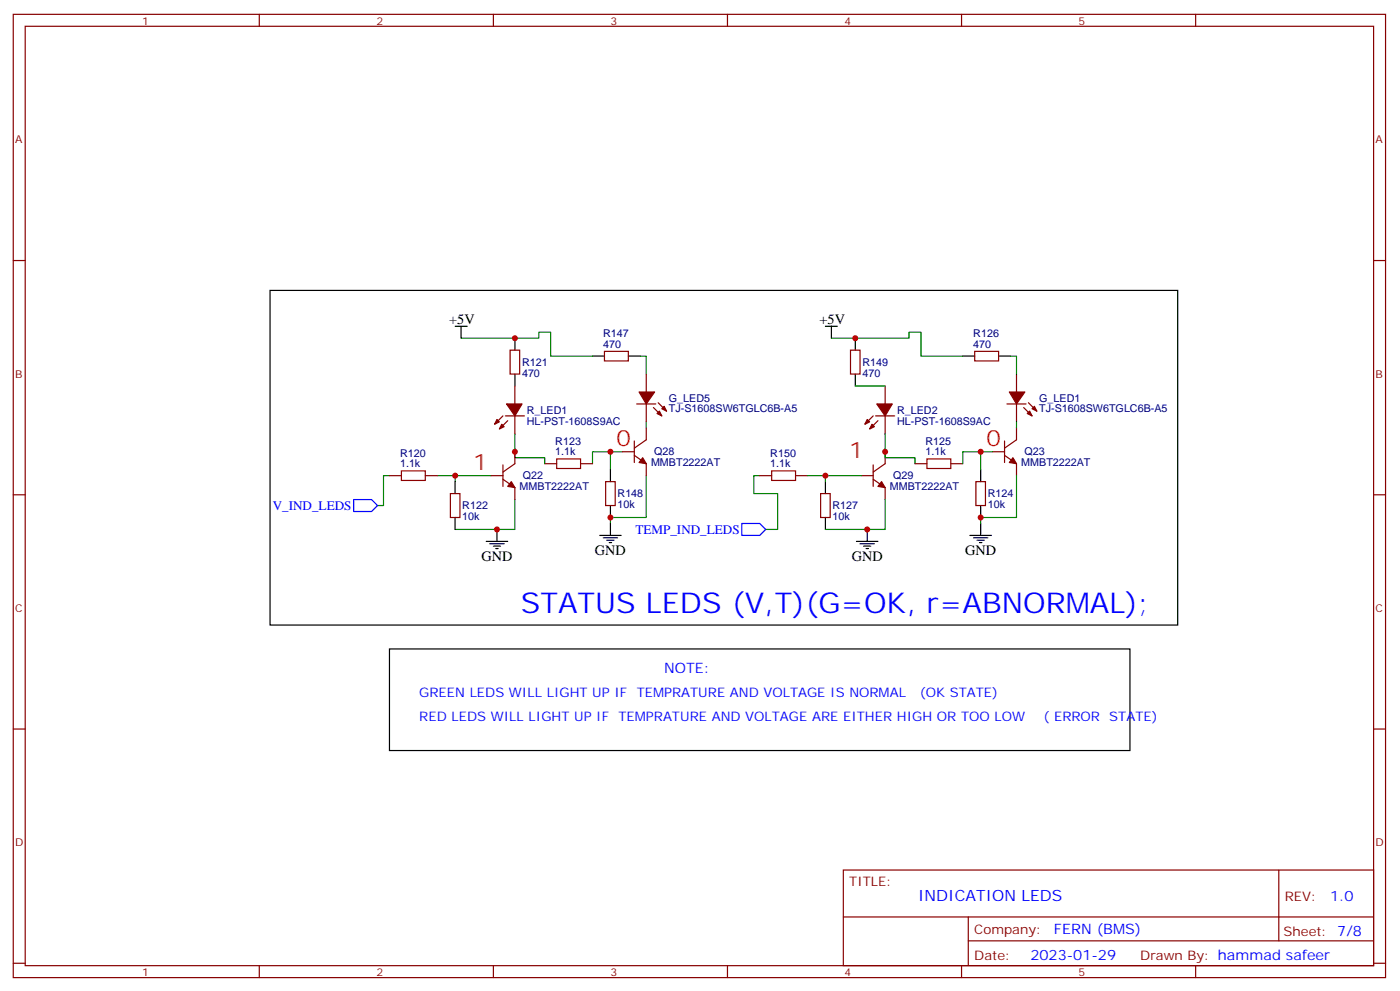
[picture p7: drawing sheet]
<svg xmlns="http://www.w3.org/2000/svg" width="414mm" height="293mm" viewBox="0 0 414 293" stroke-linecap="round" stroke-linejoin="round" font-family="sans-serif">
<g fill="none" stroke="#870000" stroke-width=".35">
<path d="M3.9 4.2h405.4v284.4h-405.4zM7.4 7.8h398.3v277.2h-398.3zM76.6 4.2v3.6M145.7 4.2v3.6M214.9 4.2v3.6M284 4.2v3.6M353.2 4.2v3.6M3.9 76.9h3.5M405.7 76.9h3.6M261.4 113.9v5.3M261.4 122.8v5.3M3.9 146h3.5"/>
<path d="M405.7 146h3.6M3.9 215.2h3.5M405.7 215.2h3.6M249.1 256.8h156.6v28.2h-156.6zM377.7 256.8v20.9M249.1 270.7h156.5M286 277.7h119.6M286 270.7v14.1M3.9 284.3h3.5M76.6 285v3.6M145.7 285v3.6M214.9 285v3.6"/>
<path d="M284 285v3.6M353.2 285v3.6M405.7 284.3h3.6"/>
</g>
<path d="M115 140.4h-1.7v8.8h-1.8M224.4 140.4h-1.8v5.3h7.1v10.6h-3.5" fill="none" stroke="#008700" stroke-width=".35"/>
<path d="M104.5 147.5h5.2l1.8 1.7-1.8 1.8h-5.2zM219.1 154.5h5.3l1.8 1.8-1.8 1.7h-5.3z" fill="none" stroke="#00f" stroke-width=".35"/>
<g fill="#870000" stroke="#870000" stroke-width=".35">
<path d="M257.6 125.2l.7 .7-1.4 .7z"/>
<path d="M256.2 123.8l.7 .7-1.5 .7z"/>
<path d="M259.3 124.2l-1.4 1.4z"/>
<path d="M257.9 122.8l-1.4 1.4z"/>
</g>
<path d="M258.6 122.8h5.7z" fill="#f00" stroke="#870000" stroke-width=".35"/>
<g fill="#870000" stroke="#870000" stroke-width=".35">
<path d="M259 119.2h4.6l-2.2 3.6z"/>
<path d="M260.4 142.2l1 1.7-2.1-.3z"/>
<path d="M299.2 135.1l1 1.8-2.1-.4z"/>
<path d="M303.4 122.1l.7-.7 .7 1.4z"/>
<path d="M305.5 119.9l.7 1.5-1.4-.7z"/>
<path d="M298.1 115.7h4.6l-2.5 3.5z"/>
<path d="M194.1 122.1l.7-.7 .7 1.4z"/>
<path d="M195.5 120.7l.7-.8 .7 1.5z"/>
<path d="M188.8 115.7h4.6l-2.5 3.5z"/>
<path d="M189.8 135.1l1.1 1.8-2.1-.4z"/>
<path d="M151 142.2l1.1 1.7-2.1-.3z"/>
<path d="M148.2 125.2l.7 .7-1.4 .7z"/>
<path d="M146.8 123.8l.7 .7-1.4 .7z"/>
<path d="M150 124.2l-1.4 1.4z"/>
<path d="M148.6 122.8l-1.5 1.4z"/>
</g>
<g fill="none" stroke="#870000" stroke-width=".35">
<path d="M150.7 103.4h2.8v7h-2.8zM152.1 113.9v5.3M178.5 103.7h7.1v2.8h-7.1zM188.1 119.2h5.6M190.9 110.4v5.3M190.9 119.2v5.3M194.4 118.9l2.5 2.5M251.2 103.4h2.8v7h-2.8zM287.9 103.7h7.1v2.8h-7.1zM297.4 119.2h5.7M300.2 110.4v5.3M300.2 119.2v5.3"/>
<path d="M303.8 118.9l2.4 2.5M148.6 137.2v6.4M152.1 122.8v5.3M152.1 133.3v3.6l-3.5 2.4M160.9 136.9h3.5M171.5 136.9h3.5M183.8 133.3h3.6M187.4 134.4l3.5 2.5v3.5M187.4 130.2v6.3M190.9 126.3v3.5l-3.5 2.5M193 120.3l2.5 2.5M257.9 137.2v6.4"/>
<path d="M261.4 133.3v3.6l-3.5 2.4M270.3 136.9h3.5M280.8 136.9h3.6M293.2 133.3h3.5M296.7 134.4l3.5 2.5v3.5M296.7 130.2v6.3M300.2 126.3v3.5l-3.5 2.5M302.4 120.3l2.4 2.5M115 140.4h3.6M125.6 140.4h3.6M133 145.7h2.9v7.1h-2.9zM145 140.4h3.6"/>
<path d="M148.6 141.5l3.5 2.4v3.6M178.9 142.2h2.8v7h-2.8zM224.4 140.4h3.5M235 140.4h3.5M242.4 145.7h2.8v7.1h-2.8zM254.4 140.4h3.5M257.9 141.5l3.5 2.4v3.6M288.3 142.2h2.8v7h-2.8z"/>
</g>
<path d="M118.6 139h7v2.8h-7zM164.4 135.5h7.1v2.8h-7.1zM227.9 139h7.1v2.8h-7.1zM273.8 135.5h7v2.8h-7z" fill="none" stroke="#a10000" stroke-width=".35"/>
<g fill="none" stroke="#000" stroke-width=".35">
<path d="M79.8 85.7h268.1v98.8h-268.1zM134.4 96.3h3.6M136.2 96.3v3.5M152.1 99.8v3.6M243.8 96.3h3.5M245.6 96.3v3.5M252.6 99.8v3.6M152.1 110.4v3.5M175 105.1h3.5M185.6 105.1h3.5M252.6 110.4v3.5M284.4 105.1h3.5"/>
<path d="M295 105.1h3.5M180.3 138.6v3.6M289.7 138.6v3.6M134.4 142.2v3.5M134.4 152.8v3.5M143.6 159.8h6.4M146.8 156.3v3.5M177.1 158h6.4M178.2 158.8h4.2M179.2 159.5h2.2M180.3 149.2v3.6M180.3 154.5v3.5"/>
<path d="M243.8 142.2v3.5M243.8 152.8v3.5M253 159.8h6.3M256.2 156.3v3.5M286.5 158h6.3M287.5 158.8h4.3M288.6 159.5h2.1M289.7 149.2v3.6M289.7 154.5v3.5M144.7 160.5h4.2M145.7 161.2h2.1M146.4 161.9h.7"/>
<path d="M180 160.2h.7M254 160.5h4.3M255.1 161.2h2.1M255.8 161.9h.7M289.3 160.2h.7"/>
</g>
<g fill="none" stroke="#008700" stroke-width=".35">
<path d="M136.2 99.8h22.9v-1.7h3.6v7h12.3M245.6 99.8h22.9v-1.7h3.5v7h12.4M189.1 105.1h1.8v5.3M298.5 105.1h1.7v5.3M152.1 128.1v7h8.8v1.8M180.3 133.3v5.3M183.8 133.3h-8.8v3.6M190.9 124.5v1.8M261.4 128.1v7h8.9v1.8M289.7 133.3v5.3M293.2 133.3h-8.8v3.6M300.2 124.5v1.8"/>
<path d="M129.2 140.4h5.2M145 140.4h-10.6v1.8M152.1 147.5v8.8h-17.7M190.9 140.4v12.4h-10.6v1.7M238.5 140.4h5.3M254.4 140.4h-10.6v1.8M261.4 147.5v8.8h-17.6M300.2 140.4v12.4h-10.5v1.7"/>
</g>
<path d="M149.3 122.8h5.6z" fill="#f00" stroke="#870000" stroke-width=".35"/>
<path d="M149.6 119.2h4.6l-2.1 3.6z" fill="#870000" stroke="#870000" stroke-width=".35"/>
<path d="M115 191.6h218.8v29.9h-218.8z" fill="none" stroke="#000" stroke-width=".35"/>
<g fill="#c00">
<circle cx="243.8" cy="140.4" r=".88"/>
<circle cx="256.2" cy="156.3" r=".88"/>
<circle cx="261.4" cy="133.3" r=".88"/>
<circle cx="289.7" cy="133.3" r=".88"/>
<circle cx="289.7" cy="152.8" r=".88"/>
<circle cx="152.1" cy="99.8" r=".88"/>
<circle cx="180.3" cy="152.8" r=".88"/>
<circle cx="180.3" cy="133.3" r=".88"/>
<circle cx="152.1" cy="133.3" r=".88"/>
<circle cx="146.8" cy="156.3" r=".88"/>
<circle cx="134.4" cy="140.4" r=".88"/>
</g>
<path d="M252.6 113.9h8.8" fill="none" stroke="#008700" stroke-width=".35"/>
<circle cx="252.6" cy="99.8" r=".88" fill="#c00"/>
<text font-size="8.5" fill="#00f" x="153.8" y="181">STATUS LEDS (V,T)(G=OK, r=ABNORMAL);</text>
<g font-size="6.7" fill="#f30">
<text x="182.1" y="131.6">0</text>
<text x="291.4" y="131.6">0</text>
<text x="250.9" y="135.1">1</text>
<text x="139.7" y="138.6">1</text>
</g>
<text font-size="4.6" fill="#00f" x="271.2" y="265.8">INDICATION LEDS</text>
<g font-size="4.2">
<text x="132.7" y="95.6">+5V</text>
<text x="242" y="95.6">+5V</text>
<text x="142.2" y="165.5">GND</text>
<text x="175.7" y="163.7">GND</text>
<text x="251.6" y="165.5">GND</text>
<text x="285.1" y="163.7">GND</text>
</g>
<g font-size="4.2" fill="#00f">
<text x="196.2" y="198.6">NOTE:</text>
<text x="392.9" y="266.1">1.0</text>
<text x="311.3" y="275.6">FERN (BMS)</text>
<text x="304.3" y="283.4">2023-01-29</text>
</g>
<g font-size="3.9" fill="#00f">
<text x="80.5" y="150.5">V_IND_LEDS</text>
<text x="187.7" y="157.5">TEMP_IND_LEDS</text>
<text x="123.9" y="205.7">GREEN LEDS WILL LIGHT UP IF</text>
<text x="188.1" y="205.7">TEMPRATURE AND VOLTAGE IS NORMAL</text>
<text x="271.7" y="205.7">(OK STATE)</text>
<text x="123.9" y="212.7">RED LEDS WILL LIGHT UP IF</text>
<text x="182.7" y="212.7">TEMPRATURE AND VOLTAGE ARE EITHER HIGH OR TOO LOW</text>
<text x="308.2" y="212.7">( ERROR</text>
<text x="327.7" y="212.7">STATE)</text>
</g>
<g font-size="3.9" fill="#800">
<text x="250.9" y="261.4">TITLE:</text>
<text x="379.5" y="266.1">REV:</text>
<text x="287.8" y="275.6">Company:</text>
<text x="379.1" y="276.2">Sheet: 7/8</text>
<text x="287.8" y="283.3">Date:</text>
<text x="336.8" y="283.4">Drawn By: hammad safeer</text>
</g>
<g font-size="3.2" fill="#800">
<text x="42" y="7.2">1</text>
<text x="111.2" y="7.2">2</text>
<text x="180.3" y="7.2">3</text>
<text x="249.4" y="7.2">4</text>
<text x="318.6" y="7.2">5</text>
<text x="4.4" y="42.3">A</text>
<text x="406.3" y="42.3">A</text>
<text x="4.4" y="111.5">B</text>
<text x="406.3" y="111.5">B</text>
<text x="4.4" y="180.6">C</text>
<text x="406.3" y="180.6">C</text>
<text x="4.4" y="249.8">D</text>
<text x="406.3" y="249.8">D</text>
<text x="42" y="288">1</text>
<text x="111.2" y="288">2</text>
<text x="180.3" y="288">3</text>
<text x="249.4" y="288">4</text>
<text x="318.6" y="288">5</text>
</g>
<g font-size="3.2" fill="#000080">
<text x="178.1" y="99.5">R147</text>
<text x="287.5" y="99.5">R126</text>
<text x="178.1" y="102.7">470</text>
<text x="287.5" y="102.7">470</text>
<text x="154.2" y="111.3">470</text>
<text x="154.2" y="108">R121</text>
<text x="254.7" y="111.3">470</text>
<text x="254.7" y="108">R149</text>
<text x="197.6" y="118.5">G_LED5</text>
<text x="307" y="118.5">G_LED1</text>
<text x="155.6" y="125.4">HL-PST-1608S9AC</text>
<text x="155.6" y="122.1">R_LED1</text>
<text x="197.6" y="121.7">TJ-S1608SW6TGLC6B-A5</text>
<text x="265" y="125.4">HL-PST-1608S9AC</text>
<text x="265" y="122.1">R_LED2</text>
<text x="307" y="121.7">TJ-S1608SW6TGLC6B-A5</text>
<text x="164" y="131.2">R123</text>
<text x="273.4" y="131.2">R125</text>
<text x="118.2" y="137.9">1.1k</text>
<text x="118.2" y="134.8">R120</text>
<text x="164" y="134.4">1.1k</text>
<text x="192.3" y="137.7">MMBT2222AT</text>
<text x="193.2" y="134.3">Q28</text>
<text x="227.5" y="137.9">1.1k</text>
<text x="227.5" y="134.8">R150</text>
<text x="273.4" y="134.4">1.1k</text>
<text x="301.7" y="137.7">MMBT2222AT</text>
<text x="302.6" y="134.3">Q23</text>
<text x="154.4" y="141.3">Q22</text>
<text x="263.8" y="141.3">Q29</text>
<text x="153.5" y="144.7">MMBT2222AT</text>
<text x="182.4" y="146.8">R148</text>
<text x="262.9" y="144.7">MMBT2222AT</text>
<text x="291.8" y="146.8">R124</text>
<text x="136.6" y="153.5">10k</text>
<text x="136.6" y="150.4">R122</text>
<text x="182.4" y="150">10k</text>
<text x="245.9" y="153.5">10k</text>
<text x="245.9" y="150.4">R127</text>
<text x="291.8" y="150">10k</text>
</g>
</svg>
